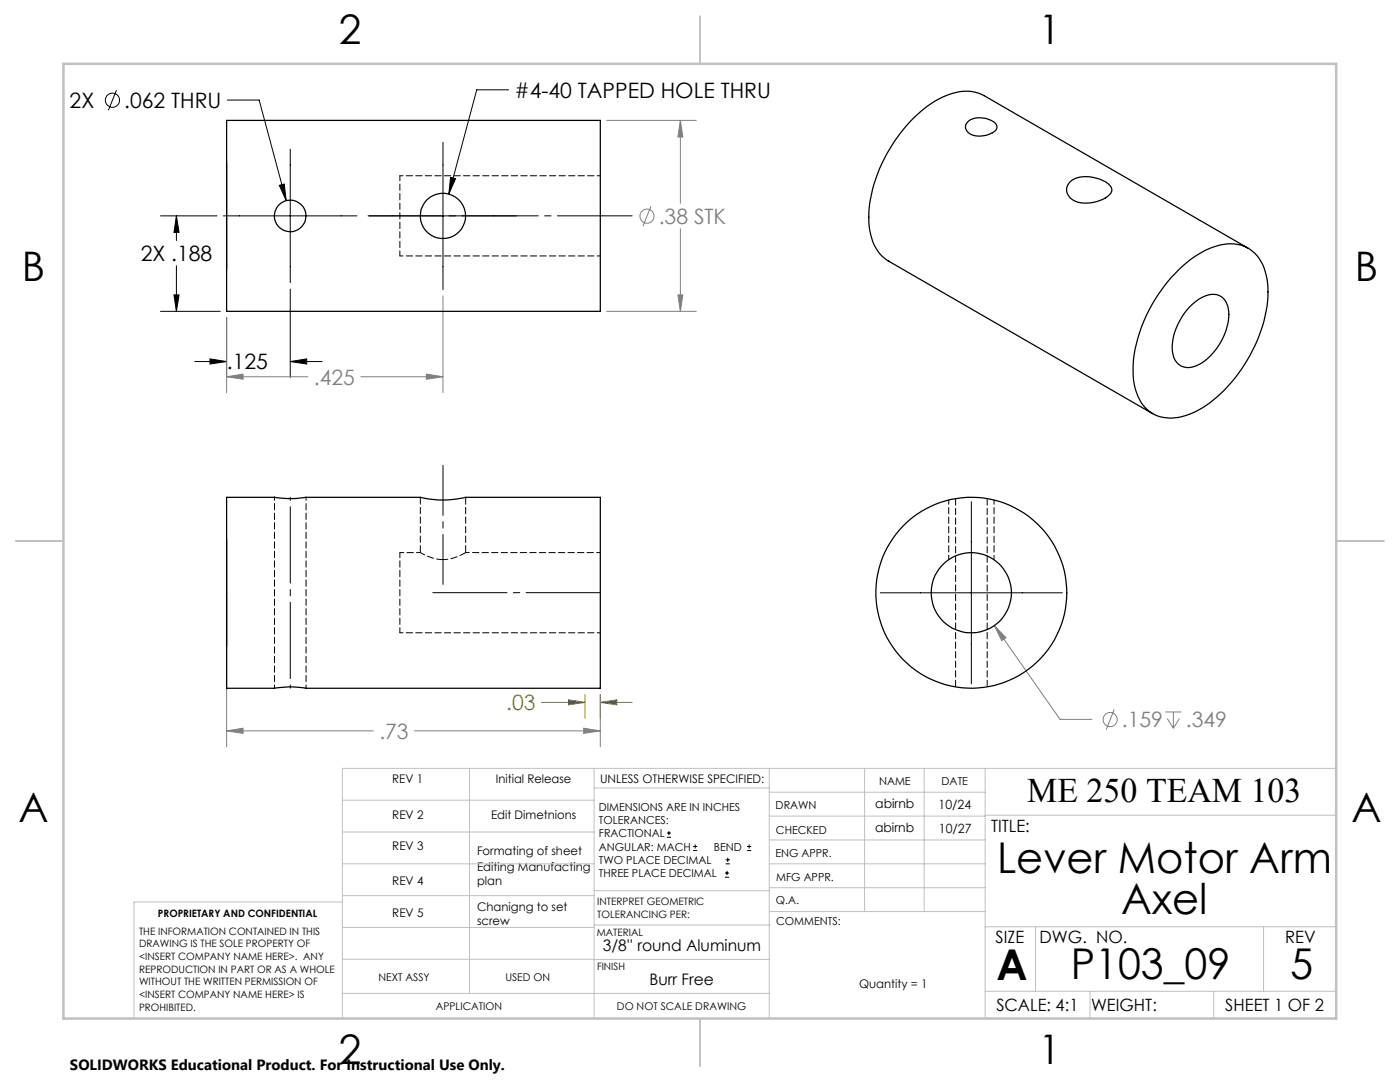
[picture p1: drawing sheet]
<svg xmlns="http://www.w3.org/2000/svg" width="279mm" height="216mm" viewBox="0 0 279 216" stroke-linecap="round" stroke-linejoin="round" font-family="sans-serif">
<g fill="none" stroke="#808080" stroke-width=".2">
<path d="M121.1 24h17.9M135.8 24l.5 3.3h-1zM135.8 24v16.6M88.4 59.1v19.3M129.9 41.1l-1.6 4.1M135.3 58.8h1l-.5 3.3zM135.8 45.6v16.5M45.2 75.2l3.3-.6v1.1zM45.2 63.4v15M45.2 75.2h16.3M72 75.2h16.4M85.1 74.6l3.3 .6-3.3 .5z"/>
<path d="M121.1 62.1h17.9M45.2 119.6v29.4M119.8 138.6v10.4M198.4 124.8l2.4 2.4-.9 .6zM198.4 124.8l13.2 18.7h6.3M45.2 145.8l3.3-.5v1zM45.2 145.8h29.3M82.7 145.8h37.1M116.5 145.3l3.3 .5-3.3 .5zM222.4 141.6l-1.6 4M232.6 142.1h3.2M232.9 143.4l1.3 1.9"/>
<path d="M234.2 142.1v3.2M235.4 143.4l-1.2 1.9"/>
<circle cx="129.1" cy="43.1" r="1.41"/>
<circle cx="221.6" cy="143.6" r="1.4"/>
</g>
<g fill="none" stroke="#000" stroke-width=".2">
<path d="M23.2 18l-1.6 4M45.4 20h6.3l5.4 20M101.5 17.9h-6.4l-5.5 20.8M55.7 37l1-.3 .4 3.3zM57.9 29.8v26.6M88.4 28.4v29.4M89.9 35.4l1 .3-1.3 3zM32 43.1h11.3M34.7 58.8h1l-.5 3.3zM35.2 43.1l.5 3.3h-1zM35.2 43.1v4.9M35.2 53v9.1"/>
<path d="M44.6 43.1h26.6M57.9 57.7v17.6M73.7 43.1h29.4M32 62.1h12M38.9 72.1h6.3M41.9 71.6l3.3 .5-3.3 .5zM45.2 63.4v11.9M57.9 72.1l3.3-.5v1zM57.9 72.1h6.4M175.7 118.3h36.3M193.9 100.1v36.4M133.1 167.1h.8"/>
<path d="M133.1 166.2h.8M133.5 165.8v.9M138.3 169.7h.8M138.3 168.9h.8M138.7 168.5v.8M144.7 175h.8M144.7 174.2h.8M144.8 172.4h.9M144.8 171.6h.9M145.1 173.8v.8M145.2 171.1v.9M149.1 169.7h.8"/>
<path d="M149.1 168.9h.8M149.5 168.5v.8"/>
<circle cx="22.4" cy="20" r="1.42"/>
</g>
<path d="M113.5 139.6l3.2 .6-3.2 .5zM116.7 138.6v4.7M119.8 138.6v4.7M108.1 140.2h8.6M119.8 140.2l3.3-.6v1.1zM119.8 140.2h6.4" fill="none" stroke="#808000" stroke-width=".2"/>
<path d="M45.2 32.4v21.4zM45.2 107.6v21.3z" fill="none" stroke="#808080" stroke-width=".25"/>
<g fill="none" stroke="#c0c0c0" stroke-width=".2">
<path d="M68.3 159.7h50.3M93.7 153.3v44.9M118.6 153.3v49.9M118.6 157.2h34.9M153.5 153.3v49.9M153.5 158.1h43.1M172.5 153.3v28.6M184.4 153.3v28.6M196.6 153.3v49.9M266.7 153.3h-198.4v49.9M68.3 178.7h50.3M68.3 172.4h50.3"/>
<path d="M68.3 166h50.3M68.3 180h-41.6v23.2M118.6 177.7h35M153.5 167.6h43.1M153.5 162.8h43.1M153.5 172.4h43.1M153.5 177.1h43.1M196.6 162.7h70.1M68.3 198.2h85.2M68.3 191.4l85.2 .1M68.3 185.1h50.3M118.6 184.6h35"/>
<path d="M153.6 181.9h43M196.6 197.8h70.1M196.6 184.9h70.1M206.7 184.9v12.9M217.5 197.8v5.4M242.2 197.8v5.4M252.2 184.9v12.9"/>
</g>
<path d="M139.7 3.2v9.5M3.1 107.9h9.6M266.7 107.9h9.5M139.7 203.2v9.6" fill="none" stroke="#c0c0c0" stroke-width=".25"/>
<path d="M12.7 12.7h254v190.5h-254z" fill="none" stroke="#c0c0c0" stroke-width=".5"/>
<path d="M119.8 118.3h-33.4" fill="none" stroke="#000" stroke-width=".2" stroke-dasharray="15.2 1.3 1.3 1.3" stroke-dashoffset=".4"/>
<path d="M57.9 137.3v-38.1" fill="none" stroke="#000" stroke-width=".2" stroke-dasharray="15.2 1.3 1.3 1.3" stroke-dashoffset="-1.9"/>
<path d="M88.4 92.9v23.7" fill="none" stroke="#000" stroke-width=".2" stroke-dasharray="15.2 1.3 1.3 1.3" stroke-dashoffset="5.3"/>
<path d="M126.2 43.1h-52.7" fill="none" stroke="#000" stroke-width=".2" stroke-dasharray="15.2 1.3 1.3 1.3" stroke-dashoffset=".3"/>
<path d="M57.9 72.1l3.3-.5v1zM41.9 71.6l3.3 .5-3.3 .5zM34.7 58.8h1l-.5 3.3zM35.2 43.1l.5 3.3h-1zM55.7 37l1.4 3-.4-3.3zM89.9 35.4l-.3 3.3 1.3-3z" fill="#000"/>
<path d="M119.8 140.2l3.3-.6v1.1zM113.5 139.6l3.2 .6-3.2 .5z" fill="#808000"/>
<path d="M116.5 145.3l3.3 .5-3.3 .5zM45.2 145.8l3.3-.5v1zM135.8 24l.5 3.3h-1zM135.3 58.8h1l-.5 3.3zM85.1 74.6l3.3 .6-3.3 .5zM45.2 75.2l3.3-.6v1.1zM198.4 124.8l1.5 3 .9-.6z" fill="#808080"/>
<g fill="none" stroke="#000" stroke-width=".25">
<path d="M45.2 24h74.6v38.1h-74.6zM193.2 24.3a4.5 4.5 0 0 1 5.6 .4 1.12 1.12 0 0 1-.8 1.8 4.3 4.3 0 0 1-5-.3 1.37 1.37 0 0 1 .2-1.9zM213.6 36.2a6.1 6.1 0 0 1 6-.4l.6 .3a2.09 2.09 0 0 1 1.7 2.1 4.8 4.8 0 0 1-3.7 2.2 4.7 4.7 0 0 1-4.9-1.3 2.11 2.11 0 0 1 .3-2.9zM235.2 53.9a15.7 15.7 0 0 1 10.5-5.3 7.2 7.2 0 0 1 7 6.3 21.8 21.8 0 0 1-1.8 13.1 28.9 28.9 0 0 1-11.9 13.9 9.7 9.7 0 0 1-8.5 .9 8.3 8.3 0 0 1-4.3-6.8 26.4 26.4 0 0 1 4.3-16.3l2.6-3.5zM249.1 49.5l-52.7-30.4a8.9 8.9 0 0 0-8.2 .2 27.6 27.6 0 0 0-12.2 13.3 24.1 24.1 0 0 0-2.4 13.3 8.5 8.5 0 0 0 3.7 6.2l52.7 30.4M237.8 60.8a5.8 5.8 0 0 1 5.3-1.9 3.7 3.7 0 0 1 2.2 3.9 12.3 12.3 0 0 1-6.5 10.2 3.2 3.2 0 0 1-4.8-3.1 12.3 12.3 0 0 1 3.8-9.1zM45.2 99.2h9.6a20.3 20.3 0 0 0 6.3 0h22.8a19.5 19.5 0 0 0 9 0h26.9v38.1h-58.7a17.6 17.6 0 0 0-6.3 0h-9.6z"/>
<circle cx="57.9" cy="43.1" r="3.1"/>
<circle cx="88.4" cy="43.1" r="4.5"/>
<circle cx="193.8" cy="118.3" r="19.1"/>
<circle cx="193.9" cy="118.3" r="8"/>
</g>
<path d="M88.1 111.7a9.4 9.4 0 0 0 4.8-1.4" fill="none" stroke="#000" stroke-width=".2" stroke-dasharray="1.3 .6"/>
<path d="M79.8 35.1v16M79.8 110.3v16M83.9 110.3a10.2 10.2 0 0 0 4.2 1.4" fill="none" stroke="#000" stroke-width=".2" stroke-dasharray="1.3 .6" stroke-dashoffset=".3"/>
<path d="M83.9 110.3h-4.1M119.8 110.3h-26.9" fill="none" stroke="#000" stroke-width=".2" stroke-dasharray="1.3 .6" stroke-dashoffset=".5"/>
<path d="M119.8 35.1h-40M79.8 51.1h40M54.8 99.2v38.1M61.1 137.3v-38.1M79.8 126.3h40" fill="none" stroke="#000" stroke-width=".2" stroke-dasharray="1.3 .6" stroke-dashoffset=".6"/>
<path d="M83.9 99.2v11.1M190.7 99.5v37.6M92.9 110.3v-11.1M197 137.1v-37.6" fill="none" stroke="#000" stroke-width=".2" stroke-dasharray="1.3 .6" stroke-dashoffset="-.1"/>
<path d="M189.3 99.8v11.9M198.4 111.7v-11.9" fill="none" stroke="#000" stroke-width=".2" stroke-dasharray="1.3 .6" stroke-dashoffset=".4"/>
<g font-size="8.5">
<text x="199" y="174.2">Lever Motor Arm</text>
<text x="223.8" y="182.3">Axel</text>
<text x="198.9" y="195.5">A</text>
<text x="213.7" y="195.4">P103_09</text>
<text x="257.5" y="195.4">5</text>
</g>
<g font-size="8.1">
<text x="67.6" y="8.9">2</text>
<text x="207.3" y="8.9">1</text>
<text x="4.4" y="56.2">B</text>
<text x="270.4" y="56.2">B</text>
<text x="3.7" y="164.1">A</text>
<text x="269.7" y="164.1">A</text>
<text x="67.6" y="212.4">2</text>
<text x="207.3" y="212.4">1</text>
</g>
<text font-size="6.9" x="205" y="160.1">ME 250 TEAM 103</text>
<g font-size="4.2">
<text x="13.9" y="21.5">2X</text>
<text x="24.8" y="21.5">.062 THRU</text>
<text x="102.7" y="19.5">#4-40 TAPPED HOLE THRU</text>
<text x="28.1" y="52.1">2X .188</text>
<text x="45.3" y="73.7">.125</text>
</g>
<g font-size="4.2" fill="#808080">
<text x="131.5" y="44.7">.38 STK</text>
<text x="62.7" y="76.8">.425</text>
<text x="75.7" y="147.4">.73</text>
<text x="223.9" y="145.1">.159</text>
<text x="236.7" y="145.1">.349</text>
</g>
<text font-size="4.2" fill="#808000" x="101" y="141.7">.03</text>
<g font-size="3.4">
<text x="197.8" y="166">TITLE:</text>
<text x="198.7" y="188.1">SIZE</text>
<text x="207.5" y="188.1">DWG. NO.</text>
<text x="256.5" y="188.2">REV</text>
<text x="198.8" y="201.7">SCALE: 4:1</text>
<text x="217.7" y="201.8">WEIGHT:</text>
<text x="244.5" y="201.7">SHEET 1 OF 2</text>
</g>
<g font-size="3.2">
<text x="120.3" y="189.8">3/8'' round Aluminum</text>
<text x="129.6" y="196.6">Burr Free</text>
</g>
<text font-size="3" x="14" y="213.5">SOLIDWORKS Educational Product. For Instructional Use Only.</text>
<g font-size="2.5">
<text x="174.7" y="161.3">abirnb</text>
<text x="187.3" y="161.4">10/24</text>
<text x="174.6" y="166.1">abirnb</text>
<text x="187.4" y="166.2">10/27</text>
</g>
<g font-size="2.4">
<text x="78.3" y="156.2">REV 1</text>
<text x="99" y="156.2">Initial Release</text>
<text x="119.8" y="156.2">UNLESS OTHERWISE SPECIFIED:</text>
<text x="78.3" y="163.5">REV 2</text>
<text x="98" y="163.5">Edit Dimetnions</text>
<text x="78.3" y="169.6">REV 3</text>
<text x="95.2" y="170.7">Formating of sheet</text>
<text x="95.2" y="173.8">Editing Manufacting</text>
<text x="78.3" y="176.6">REV 4</text>
<text x="95.2" y="176.6">plan</text>
<text x="78.3" y="182.9">REV 5</text>
<text x="95.2" y="181.9">Chanigng to set</text>
<text x="95.2" y="184.6">screw</text>
<text x="171.5" y="197.1">Quantity = 1</text>
</g>
<g font-size="2.2">
<text x="119.5" y="161.8">DIMENSIONS ARE IN INCHES</text>
<text x="154.8" y="161.4">DRAWN</text>
<text x="175.4" y="156.6">NAME</text>
<text x="187.9" y="156.7">DATE</text>
<text x="119.5" y="164.4">TOLERANCES:</text>
<text x="119.5" y="167.1">FRACTIONAL</text>
<text x="154.9" y="166.3">CHECKED</text>
<text x="119.5" y="169.7">ANGULAR: MACH</text>
<text x="119.5" y="172.4">TWO PLACE DECIMAL</text>
<text x="142.5" y="169.7">BEND</text>
<text x="154.8" y="171">ENG APPR.</text>
<text x="119.5" y="175">THREE PLACE DECIMAL</text>
<text x="154.9" y="175.7">MFG APPR.</text>
<text x="154.9" y="180.4">Q.A.</text>
<text x="154.9" y="184.6">COMMENTS:</text>
</g>
<g font-size="2.1">
<text x="75.5" y="195.7">NEXT ASSY</text>
<text x="100.9" y="195.7">USED ON</text>
<text x="86.9" y="201.5">APPLICATION</text>
<text x="123.1" y="201.6">DO NOT SCALE DRAWING</text>
</g>
<g font-size="2">
<text x="31.5" y="182.9">PROPRIETARY AND CONFIDENTIAL</text>
<text x="119.2" y="180.6">INTERPRET GEOMETRIC</text>
<text x="119.2" y="183.1">TOLERANCING PER:</text>
<text x="27.8" y="186.5">THE INFORMATION CONTAINED IN THIS</text>
<text x="27.8" y="189">DRAWING IS THE SOLE PROPERTY OF</text>
<text x="27.8" y="191.6">&lt;INSERT COMPANY NAME HERE&gt;. ANY</text>
<text x="119.1" y="186.7">MATERIAL</text>
<text x="27.8" y="194.1">REPRODUCTION IN PART OR AS A WHOLE</text>
<text x="27.8" y="196.6">WITHOUT THE WRITTEN PERMISSION OF</text>
<text x="119.1" y="193.5">FINISH</text>
<text x="27.8" y="199.1">&lt;INSERT COMPANY NAME HERE&gt; IS</text>
<text x="27.8" y="201.7">PROHIBITED.</text>
</g>
</svg>
